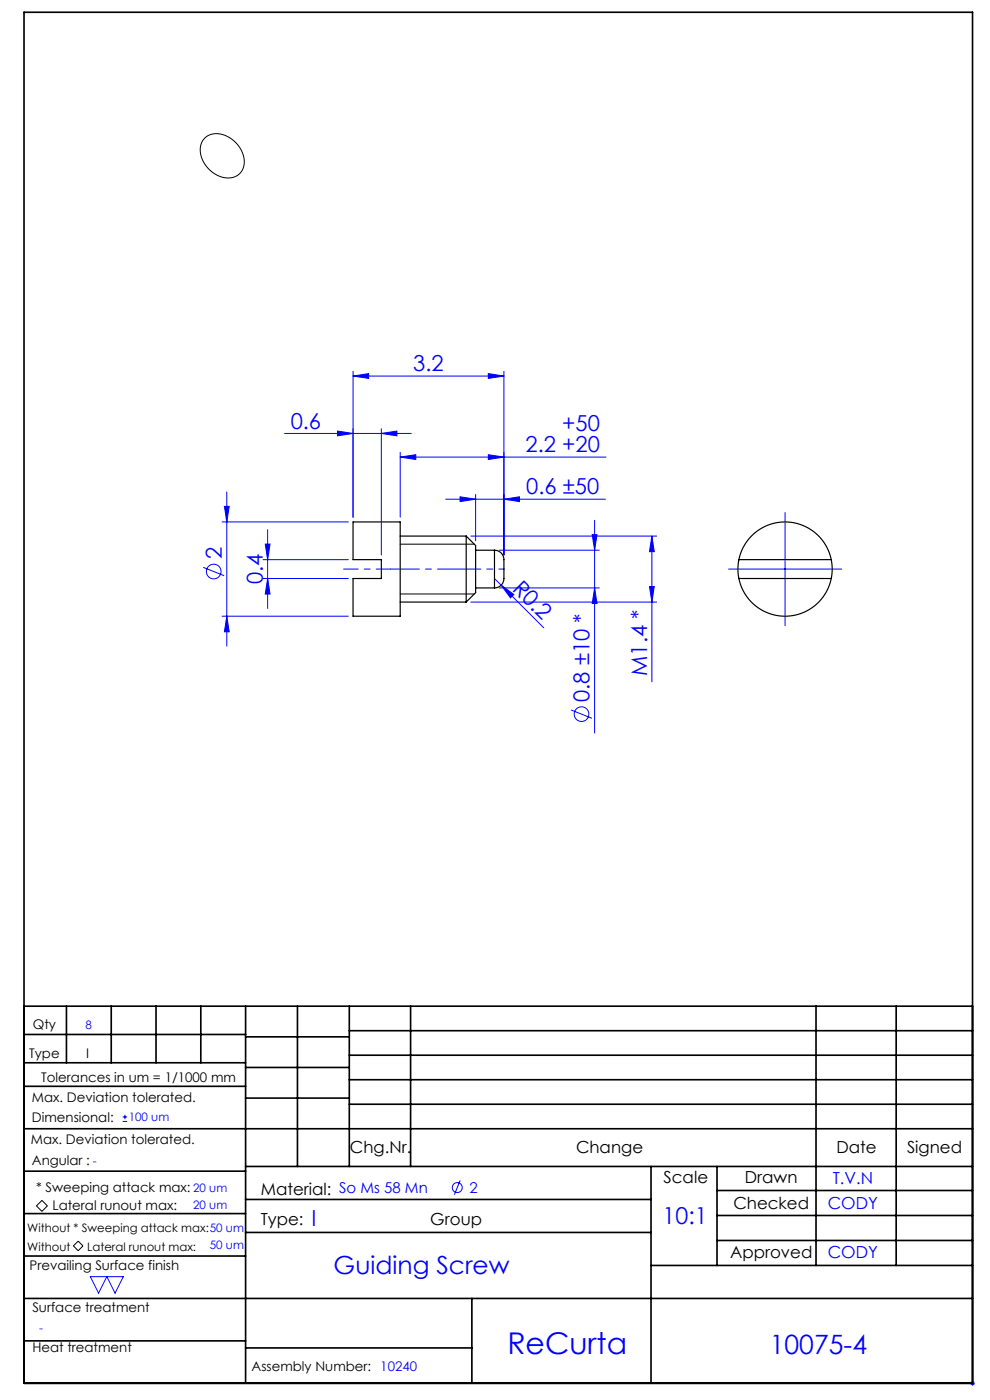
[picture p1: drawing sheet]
<svg xmlns="http://www.w3.org/2000/svg" width="210mm" height="297mm" viewBox="0 0 210 297" stroke-linecap="round" stroke-linejoin="round" font-family="sans-serif">
<g fill="none" stroke="#00f" stroke-width=".21">
<path d="M74.9 79.8l3.3-.5v1zM74.9 78.8v30.9M74.9 79.8h32M103.6 79.3l3.3 .5-3.3 .5zM106.9 78.8v38.9M60.4 92h26.8M71.6 91.4l3.3 .6-3.3 .5zM80.9 92l3.3-.6v1.1zM80.9 91v26.7M84.9 97l3.3-.5v1zM84.9 96v13.7M84.9 97h43.7"/>
<path d="M103.6 96.5l3.3 .5-3.3 .5zM47.1 110.7h26.8M47.6 107.4h1l-.5 3.3zM48.1 104.4v32.7M55.8 118.7h18.1M56.3 115.4h1l-.5 3.3zM56.8 112.4v16.7M94.5 105.9h33.9M97.6 105.4l3.3 .5-3.3 .5zM99.9 113.7h39.4M100.9 104.9v9.8M105.9 116.7h21.2"/>
<path d="M106.9 105.9l3.3-.5v1zM125.6 113.4h1l-.5 3.3zM126.1 110.4v45.1M138.3 113.7v30.9M138.3 113.7l.5 3.3h-1zM166.5 108.7v24M43.1 120.4l4.5 1.7M47.1 130.7h26.8M48.1 130.7l.5 3.3h-1zM55.8 122.7h18.1M56.8 122.7l.5 3.3h-1zM99.9 127.7h39.4"/>
<path d="M104.9 122.7l10.5 10.5M105.9 124.7h21.2M106.3 124.1l2.7 2-.7 .7zM126.1 124.7l.5 3.3h-1zM137.8 124.4h1l-.5 3.3zM154.5 120.7h24M121.1 150.6l4.5 1.8M26 237.9h1M26 237h1M26.5 236.5v.9M97.6 250.4l-1.2 3.1M19.2 270.8h7l-1.8 3.5-1.7-3.5-1.8 3.5z"/>
<path d="M205.8 293.5h1M205.9 293.1l.7 .7M206.3 293v1M206.6 293.1l-.7 .7"/>
<circle cx="45.3" cy="121.2" r="1.56"/>
<circle cx="123.4" cy="151.5" r="1.56"/>
<circle cx="97" cy="251.9" r="1.06"/>
</g>
<path d="M43.4 29.3a4.6 4.6 0 0 1 6.2 .6 5.1 5.1 0 0 1 1.4 6.7 4.4 4.4 0 0 1-6.1-.2 5.3 5.3 0 0 1-1.8-6.7zM84.9 115.4h15.7M84.9 126h15.7M8.9 254.7l1.2 1.1-1.2 1.2-1.2-1.2zM15.6 264.3l1-1 1 1-1 1z" fill="none" stroke="#000" stroke-width=".21"/>
<path d="M82.9 120.7h16" fill="none" stroke="#00f" stroke-width=".21" stroke-dasharray="15.2 1.3 1.3 1.3" stroke-dashoffset="9.1"/>
<path d="M82.9 120.7h-10" fill="none" stroke="#00f" stroke-width=".21" stroke-dasharray="15.2 1.3 1.3 1.3" stroke-dashoffset="12.1"/>
<path d="M100.9 120.7h6" fill="none" stroke="#00f" stroke-width=".21" stroke-dasharray="15.2 1.3 1.3 1.3" stroke-dashoffset="14.1"/>
<path d="M98.9 120.7h2" fill="none" stroke="#00f" stroke-width=".21" stroke-dasharray="15.2 1.3 1.3 1.3"/>
<g fill="none" stroke="#000" stroke-width=".35">
<path d="M5.1 2.6h201.2v290.9h-201.2zM5.1 213.5h201.2M5.1 219.5h47M14.1 213.5v12M23.6 213.5v12M33.1 213.5v12M42.6 213.5v12M52.1 213.5v80M52.1 220h22M63.1 213.5v34M74.1 218.7h132.2M74.1 213.5v34"/>
<path d="M87.1 213.5v34M173.1 213.5v55M190.1 213.5v55M5.1 239.5h201.2M5.1 230.5h47M5.1 225.5h47M52.1 226.5h22M52.1 233h22M74.1 223.9h132.2M74.1 229.1h132.2M74.1 234.3h132.2M5.1 257.5h47"/>
<path d="M5.1 248.5h47M52.1 247.5h154.2M52.1 254.5h86M138.1 247.5v46M152.1 247.5v21M152.1 252.6h54.2M152.1 257.9h54.2M5.1 275.5h201.2M5.1 266.5h47M52.1 261.5h86M100.1 275.5v18M138.1 268.5h68.2"/>
<path d="M152.1 263.2h54.2M5.1 284.5h47M52.1 286h48"/>
</g>
<g fill="#00f">
<path d="M106.3 124.1l2.7 2-.7 .7z"/>
<path d="M106.9 105.9l3.3-.5v1zM97.6 105.4l3.3 .5-3.3 .5zM103.6 96.5l3.3 .5-3.3 .5zM84.9 97l3.3-.5v1zM80.9 92l3.3-.6v1.1zM71.6 91.4l3.3 .6-3.3 .5z"/>
<path d="M74.9 79.8l3.3-.5v1zM103.6 79.3l3.3 .5-3.3 .5z"/>
<path d="M56.3 115.4h1l-.5 3.3zM56.8 122.7l.5 3.3h-1zM47.6 107.4h1l-.5 3.3zM48.1 130.7l.5 3.3h-1zM125.6 113.4h1l-.5 3.3zM126.1 124.7l.5 3.3h-1zM138.3 113.7l.5 3.3h-1zM137.8 124.4h1l-.5 3.3z"/>
</g>
<g fill="none" stroke="#000" stroke-width=".25">
<path d="M74.9 110.7h10v20h-10v-8h6v-4h-6zM84.9 113.7h14M98.9 113.7v14M98.9 113.7l2 2v10l-2 2M100.9 116.7h4M104.9 116.7a2.4 2.4 0 0 1 2 3.1v1.4a3.9 3.9 0 0 1-.7 3l-.6 .4-.7 .1M104.9 116.7v8M156.7 118.7a10 10 0 0 1 9.8-8 10 10 0 0 1 9.8 8M156.7 118.7a10 10 0 0 0 0 4M156.7 118.7h19.6M176.3 118.7a10 10 0 0 1 0 4M84.9 127.7h14"/>
<path d="M100.9 124.7h4M156.7 122.7a10 10 0 0 0 9.8 8 10 10 0 0 0 9.8-8M156.7 122.7h19.6"/>
</g>
<text font-size="6.3" fill="#00f" x="107.6" y="287.3">ReCurta</text>
<text font-size="5.6" fill="#00f" x="163.3" y="287.2">10075-4</text>
<text font-size="5.3" fill="#00f" x="70.8" y="270.3">Guiding Screw</text>
<text font-size="4.9" fill="#00f" x="140.6" y="259.7">10:1</text>
<g font-size="4.7" fill="#00f">
<text x="87.7" y="78.8">3.2</text>
<text x="61.7" y="90.9">0.6</text>
<text x="111.5" y="95.9">2.2 +20</text>
<text x="119.3" y="91.4">+50</text>
<text x="111.6" y="104.9">0.6 ±50</text>
<text x="47" y="118.7" transform="rotate(-90 47 118.7)">2</text>
<text x="55.8" y="124" transform="rotate(-90 55.8 124)">0.4</text>
<text x="108.5" y="125.1" transform="rotate(45 108.5 125.1)">R0.2</text>
<text x="137.3" y="143.4" transform="rotate(-90 137.3 143.4)">M1.4 *</text>
<text x="125.1" y="148.9" transform="rotate(-90 125.1 148.9)">0.8 ±10 *</text>
<text x="66.1" y="260">I</text>
</g>
<g font-size="3.5">
<text x="74.2" y="244.7">Chg.Nr.</text>
<text x="122.2" y="244.7">Change</text>
<text x="177.4" y="244.7">Date</text>
<text x="192.4" y="244.7">Signed</text>
<text x="140.8" y="250.9">Scale</text>
<text x="158" y="250.9">Drawn</text>
<text x="55.3" y="253.5">Material: So Ms 58 Mn</text>
<text x="155.6" y="256.4">Checked</text>
<text x="55.3" y="259.8">Type:</text>
<text x="91.3" y="259.8">Group</text>
<text x="154.9" y="266.9">Approved</text>
</g>
<g font-size="3.5" fill="#00f">
<text x="176.6" y="251.1">T.V.N</text>
<text x="175.6" y="256.6">CODY</text>
<text x="175.6" y="267">CODY</text>
</g>
<text font-size="3.2" fill="#00f" x="99.6" y="253.1">2</text>
<g font-size="2.8">
<text x="7" y="218.4">Qty</text>
<text x="6.2" y="224.5">Type</text>
<text x="18.2" y="224.5">I</text>
<text x="6.8" y="233.7">Max. Deviation tolerated.</text>
<text x="8.8" y="229.4">Tolerances in um = 1/1000 mm</text>
<text x="6.8" y="238.1">Dimensional:</text>
<text x="6.6" y="242.8">Max. Deviation tolerated.</text>
<text x="6.8" y="247.1">Angular :</text>
<text x="7.6" y="252.9">* Sweeping attack max:</text>
<text x="11.2" y="256.7">Lateral runout max:</text>
<text x="6.3" y="269.5">Prevailing Surface finish</text>
<text x="6.9" y="278.3">Surface treatment</text>
<text x="6.9" y="286.7">Heat treatment</text>
<text x="53.4" y="290.9">Assembly Number: 10240</text>
</g>
<g font-size="2.5" fill="#00f">
<text x="18.1" y="218.3">8</text>
<text x="27.3" y="237.9">100 um</text>
<text x="19.7" y="247.1">-</text>
<text x="41" y="253">20 um</text>
<text x="41" y="256.5">20 um</text>
<text x="44.5" y="265">50 um</text>
<text x="8.3" y="282.6">-</text>
</g>
<g font-size="2.5">
<text x="5.8" y="261.4">Without * Sweeping attack max:50 um</text>
<text x="5.8" y="265.4">Without</text>
<text x="18.5" y="265.3">Lateral runout max:</text>
</g>
</svg>
